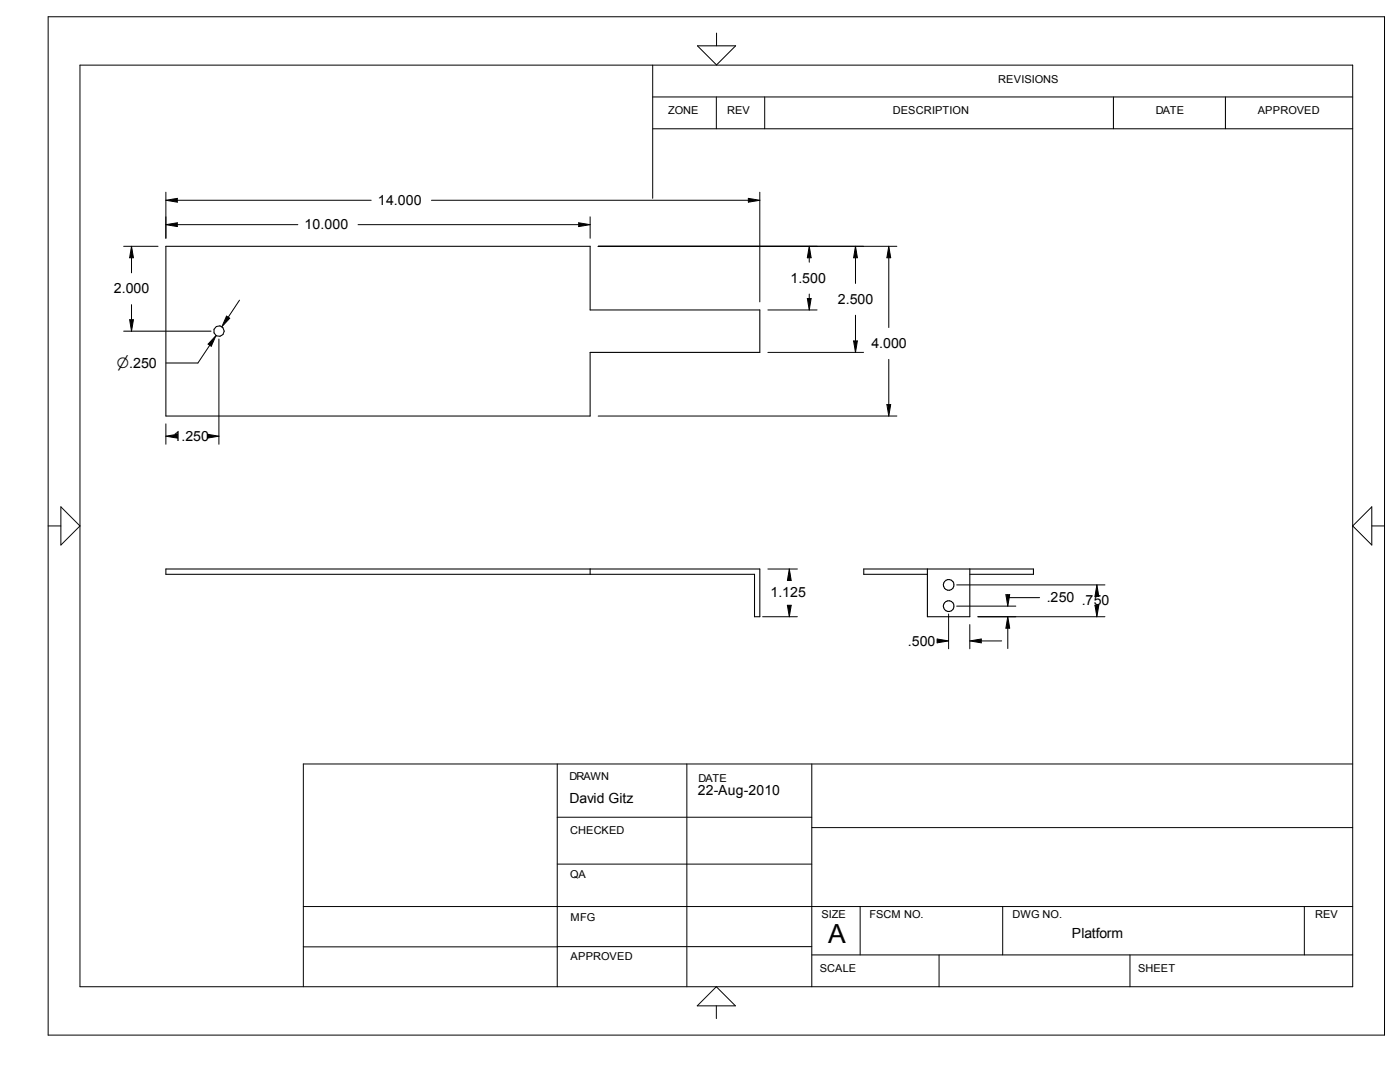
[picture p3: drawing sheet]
<svg xmlns="http://www.w3.org/2000/svg" width="279mm" height="216mm" viewBox="0 0 279 216" stroke-linecap="round" stroke-linejoin="round" font-family="sans-serif">
<g fill="none" stroke="#000" stroke-width=".21">
<path d="M33.1 49.1h84.7v12.7h33.8v8.5h-33.8v12.7h-84.7zM33.1 113.5h118.5v9.6h-1v-8.5h-117.5zM117.8 113.5v1.1M185.1 114.6h-12.7v-1.1h33.8v1.1h-12.7M185.1 113.5v9.6h8.4v-9.6"/>
<circle cx="43.7" cy="66.1" r="1.04"/>
<circle cx="189.3" cy="116.7" r="1.07"/>
<circle cx="189.3" cy="121" r="1.07"/>
</g>
<g fill="none" stroke="#000" stroke-width=".2">
<path d="M9.6 3.3h266.7v203.2h-266.7zM16 13h254v183.9h-254zM130.3 19.3h139.7M130.3 13v26.6M139.2 9.1h7.6l-3.8 3.9zM143 19.3v6.4M143 6.6v2.5M152.6 19.3v6.4M222.2 19.3v6.4M244.6 19.3v6.4M33.1 38.4v9.1M33.1 40l2.3-.4v.7z"/>
<path d="M35.4 40h38.7M86.1 40h63.3M130.3 25.7h139.7M149.4 39.6l2.2 .4-2.2 .3zM151.6 38.4v21.8M24.7 49.1h6.8M26.2 49.1l.4 2.3h-.7zM26.2 51.4v3M33.1 44.8l2.3-.4v.8zM35.4 44.8h24M47.8 59.9l-2.2 3.4M71.5 44.8h44"/>
<path d="M115.5 44.4l2.3 .4-2.3 .4zM117.8 43.3v4.2M119.4 49.1h59.6M161.1 59.6h.8l-.4 2.2zM161.5 49.1l.4 2.3h-.8zM161.5 51.4v.9M161.5 58.7v.9M170.7 49.1l.4 2.3h-.8zM170.7 51.4v5.2M177.4 49.1l.4 2.3h-.8zM177.4 51.4v14M24.7 66.1h17.4"/>
<path d="M25.9 63.8h.7l-.4 2.3zM26.2 60.8v3M41.9 68.9l-2.4 3.5h-6.4M43.1 67l-.9 2.1-.7-.4zM43.7 67.6v21M45.2 63.1l.6 .4-1.5 1.7zM153.2 61.8h9.9M153.2 70.3h19.1M170.3 68h.8l-.4 2.3zM170.7 62.9v5.1M177.4 71.7v9M33.1 84.6v4"/>
<path d="M33.1 87l2.3-.3v.7zM41.4 86.7l2.3 .3-2.3 .4zM119.4 83h59.6M177 80.7h.8l-.4 2.3zM9.6 104.9h2.5M12.1 101.1l3.9 3.8-3.9 3.9zM153.2 113.5h5.9M157.5 113.5l.4 2.3h-.8zM190.9 116.7h29.6M200.7 118.7h.8l-.4 2.2zM201.1 118.7v.6h6.4M218.9 116.7l.4 2.3h-.8z"/>
<path d="M273.8 101.1v7.7l-3.8-3.9zM273.8 104.9h2.5M152.2 123.1h6.9M157.1 120.8h.8l-.4 2.3zM187 127.9h1.6M187 127.5l2.3 .4-2.3 .4zM189.3 122.5v7M190.9 120.9h11.8M193.5 124.6v4.9M193.5 127.9l2.3-.4v.8zM195.2 123.1h25.3M195.8 127.9h4.1"/>
<path d="M201.1 123.1l.4 2.2h-.8zM201.1 125.3v4.1M218.5 120.8h.8l-.4 2.3zM111.2 152.4v44.5M137.1 152.4v44.5M162 152.4v44.5M270 152.4h-209.5v44.5M111.2 172.4h50.8M111.2 163.1h50.8M162 165.1h108M60.5 188.9h50.7M60.5 180.9h209.5"/>
<path d="M111.2 188.9h50.8M143 196.9l3.8 3.8h-7.7zM162 190.5h108M171.7 180.9v9.6M187.4 190.5v6.4M200.1 180.9v9.6M225.5 190.5v6.4M260.3 180.9v9.6M143 200.7v2.5"/>
</g>
<g fill="#000">
<path d="M33.1 39.6h2.3v.7h-2.3zM149.4 39.6h2.2v.7h-2.2zM25.9 49.2h.7v2.2h-.7zM33.1 44.5h2.3v.7h-2.3zM115.5 44.5h2.3v.7h-2.3zM161.1 59.6h.8v2.2h-.8zM161.2 49.2h.7v2.2h-.7zM170.4 49.2h.7v2.2h-.7zM177 49.2h.8v2.2h-.8zM25.9 63.8h.7v2.3h-.7zM41.5 67.1h1.6v2h-1.6zM44.3 63.1h1.5v2.1h-1.5z"/>
<path d="M170.3 68h.8v2.3h-.8zM33.1 86.7h2.3v.7h-2.3zM41.4 86.7h2.3v.7h-2.3zM177 80.7h.8v2.3h-.8zM157.2 113.6h.7v2.2h-.7zM200.7 118.7h.8v2.2h-.8zM218.6 116.8h.7v2.2h-.7zM157.1 120.8h.8v2.3h-.8zM187 127.6h2.3v.7h-2.3zM193.5 127.6h2.3v.7h-2.3zM200.8 123.1h.7v2.2h-.7zM218.5 120.8h.8v2.3h-.8z"/>
</g>
<text font-size="5.3" x="165.3" y="188.3">A</text>
<g font-size="2.8">
<text x="75.4" y="40.9">14.000</text>
<text x="60.8" y="45.8">10.000</text>
<text x="22.7" y="58.5">2.000</text>
<text x="157.7" y="56.4">1.500</text>
<text x="167.2" y="60.7">2.500</text>
<text x="173.9" y="69.5">4.000</text>
<text x="23.3" y="73.5">n.250</text>
<text x="34.6" y="88">1.250</text>
<text x="153.8" y="119.2">1.125</text>
<text x="208.9" y="120.2">.250 .750</text>
<text x="181.2" y="128.8">.500</text>
<text x="113.7" y="160.2">David Gitz</text>
<text x="139.3" y="158.6">22-Aug-2010</text>
<text x="213.9" y="187.2">Platform</text>
</g>
<g font-size="2.2">
<text x="199.2" y="16.6">REVISIONS</text>
<text x="133.4" y="22.8">ZONE</text>
<text x="145.1" y="22.8">REV</text>
<text x="178.2" y="22.8">DESCRIPTION</text>
<text x="230.7" y="22.8">DATE</text>
<text x="251" y="22.8">APPROVED</text>
<text x="113.7" y="155.7">DRAWN</text>
<text x="139.4" y="156">DATE</text>
<text x="113.8" y="166.3">CHECKED</text>
<text x="113.8" y="175.2">QA</text>
<text x="113.9" y="183.7">MFG</text>
<text x="164" y="183.2">SIZE</text>
<text x="173.5" y="183.2">FSCM NO.</text>
<text x="202.1" y="183.2">DWG NO.</text>
<text x="262.5" y="183.2">REV</text>
<text x="113.9" y="191.6">APPROVED</text>
<text x="163.6" y="193.9">SCALE</text>
<text x="227.1" y="193.9">SHEET</text>
</g>
</svg>
